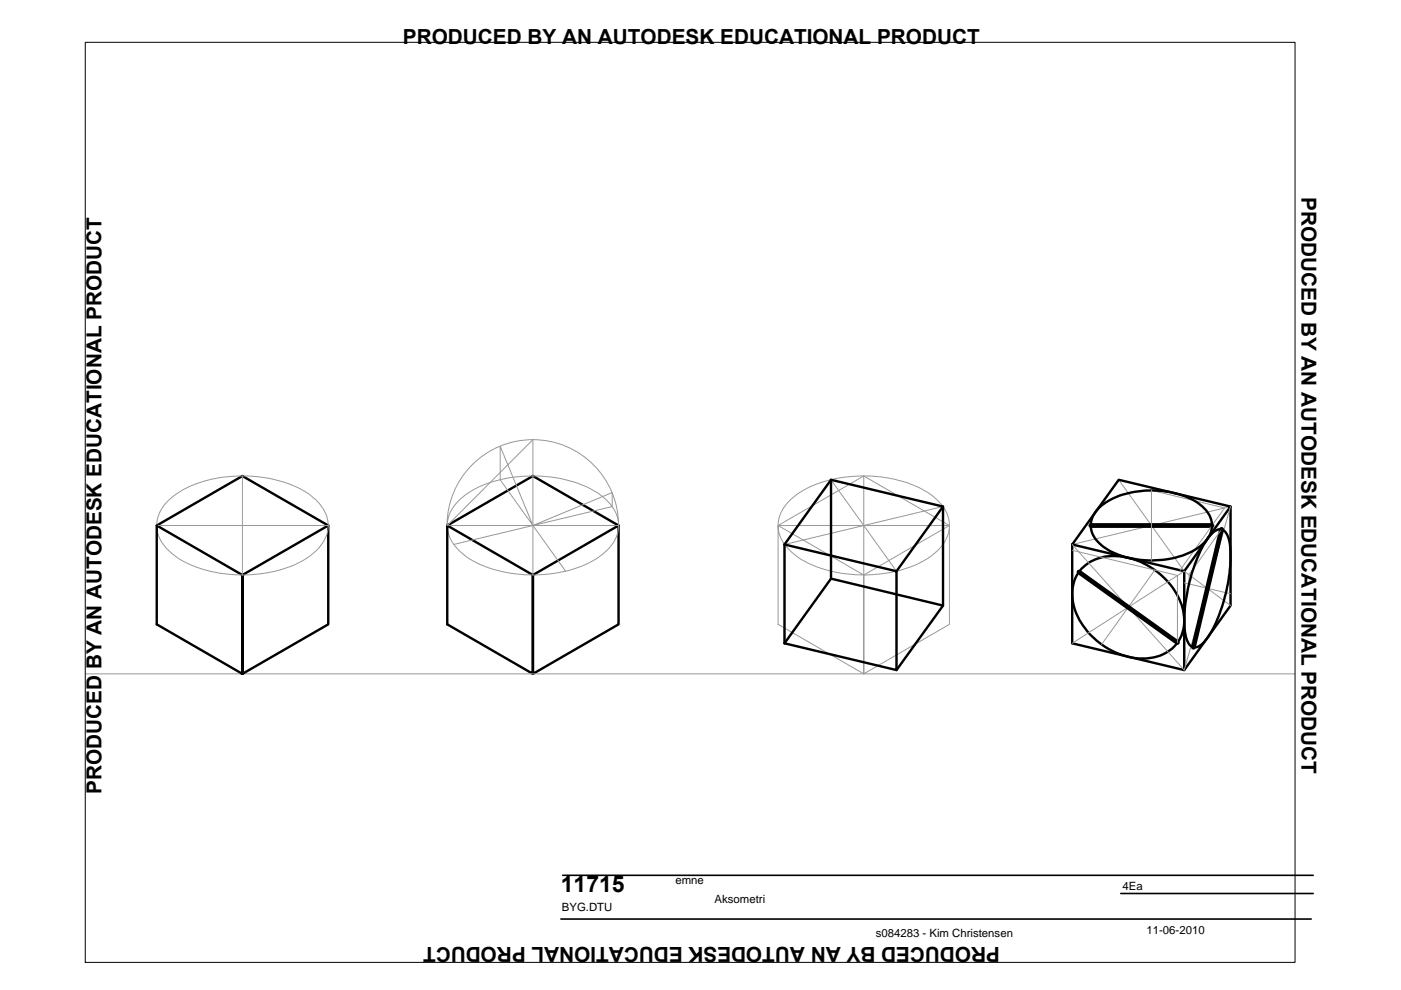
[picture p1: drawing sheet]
<svg xmlns="http://www.w3.org/2000/svg" width="297mm" height="210mm" viewBox="0 0 297 210" stroke-linecap="round" stroke-linejoin="round" font-family="sans-serif">
<!-- layer: Kontur -->
<g fill="none" stroke="#000" stroke-width=".51">
<path d="M33.2 111.4v21l18.2 10.5v-21v21l18.2-10.5v-21M33.2 111.4l18.2-10.5 18.2 10.5-18.2 10.5zM94.8 111.4v21l18.2 10.5v-21v21l18.1-10.5v-21M94.8 111.4l18.2-10.5 18.1 10.5-18.1 10.5zM166.3 115.4l23.8 5.7v21l-23.8-5.7M166.3 115.4l9.9-13.7 23.7 5.7-9.8 13.7M166.3 115.4v21M176.2 101.7v21M199.9 107.4v21l-9.8 13.7M227.3 115.4l23.8 5.7v21l-23.8-5.7zM227.3 115.4l9.9-13.7 23.7 5.7-9.8 13.7M232.8 107.9a15.3 15.3 0 0 1 10.8-3.9 16.9 16.9 0 0 1 11.3 3.4 5 5 0 0 1 0 8 17.6 17.6 0 0 1-12.8 3.3 15.1 15.1 0 0 1-9.3-3.8 4.8 4.8 0 0 1 0-7z"/>
<path d="M256.8 113.3a2 2 0 0 1 2.7-.8 6.1 6.1 0 0 1 1.4 4.6 35.4 35.4 0 0 1-4.7 17.9 4.2 4.2 0 0 1-3 2.3 2.37 2.37 0 0 1-1.7-2.2 28.9 28.9 0 0 1 1.6-14.6l.9-2.6a16 16 0 0 1 2.8-4.6zM260.9 107.4v21l-9.8 13.7M199.9 128.4l-23.7-5.7-9.9 13.7M229.3 120.6a10.1 10.1 0 0 1 9.8-2.4 15.9 15.9 0 0 1 11.8 11.3 8.1 8.1 0 0 1-7.9 10.1 15.7 15.7 0 0 1-15.5-11.9 8.3 8.3 0 0 1 1.8-7.1z"/>
</g>
<g fill="none" stroke="#989898" stroke-width=".21">
<path d="M33.2 111.4h36.4a8.6 8.6 0 0 0-4.1-6.6 27.3 27.3 0 0 0-19.9-3.3 18.2 18.2 0 0 0-10.8 5.7 6.8 6.8 0 0 0 1.2 9.8 22.3 22.3 0 0 0 13.9 4.9 25.9 25.9 0 0 0 15.6-3.9 8.4 8.4 0 0 0 4.1-6.6M51.4 100.9v21M94.8 111.4a18.2 18.2 0 0 1 18.7-18.2 18.2 18.2 0 0 1 17.6 19.2 9.5 9.5 0 0 1-5.2 6.4 28.2 28.2 0 0 1-26.2-.2 9.3 9.3 0 0 1-4.9-6.9 8.3 8.3 0 0 1 4.3-7.1 27 27 0 0 1 18.5-3.3 20.7 20.7 0 0 1 11 4.7 7.5 7.5 0 0 1 2.5 5.4h-36.3l18.2-18.2v28.7M96.2 115.4l16.8-4-7-9.7v-7.1l7 16.8 16.8-7v3l-16.8 4 6.9 9.7M165 111.4l18.1-10.5 18.2 10.5-18.2 10.5zM166.3 115.4l16.8-4 7 9.7M167.7 105.8a7 7 0 0 0 0 11.2 22.3 22.3 0 0 0 13.9 4.9 25.2 25.2 0 0 0 16.2-4.3 7.8 7.8 0 0 0 3.5-6.2v21l-18.2 10.5v-21v21l-18.1-10.5v-21h36.3a8.3 8.3 0 0 0-4.1-6.6 26.9 26.9 0 0 0-18.2-3.6 21.1 21.1 0 0 0-11.3 4.6zM176.2 101.7l6.9 9.7 16.8-4M183.1 100.9v21M227.3 116.7l22.3 5.3v14.2M237.2 101.7l6.9 9.7 16.8-4-9.8 34.7-23.8-26.7 16.8-4 7 9.7M244.1 118.8v-14.8l15.5 3.7-9.4 13.2"/>
<path d="M259 112.2l-6.9 9.6v2M244.9 120.9l-11.3 15.8M251.1 121.1l-23.8 15.3M251.1 121.1l9.8 7.3M251.1 123.6l9.8 2.3M18.2 142.9h256.3"/>
</g>
<!-- layer: Kontur -->
<path d="M231.3 111.4h25.7M259 112.2l-6 25M228.8 121.3l20.8 14.9" fill="none" stroke="#000" stroke-width="1"/>
<path d="M18.1 9h256.5v195h-256.5z" fill="none" stroke="#000" stroke-width=".21"/>
<!-- layer: Tekst -->
<path d="M118.9 194.9h159.1M119.3 185.6h159.1M237.6 189.4h40.8" fill="none" stroke="#000" stroke-width=".34"/>
<text font-size="4.9" x="118.9" y="189.1">11715</text>
<g font-size="4.4">
<text x="85.4" y="9.4">PRODUCED BY AN AUTODESK EDUCATIONAL PRODUCT</text>
<text x="275.9" y="41.8" transform="rotate(90 275.9 41.8)">PRODUCED BY AN AUTODESK EDUCATIONAL PRODUCT</text>
<text x="21.5" y="168.4" transform="rotate(-90 21.5 168.4)">PRODUCED BY AN AUTODESK EDUCATIONAL PRODUCT</text>
<text x="212" y="200.8" transform="rotate(180 212 200.8)">PRODUCED BY AN AUTODESK EDUCATIONAL PRODUCT</text>
</g>
<g font-size="2.4">
<text x="143.2" y="187.3">emne</text>
<text x="151.5" y="191.4">Aksometri</text>
<text x="238" y="188.7">4Ea</text>
<text x="119.1" y="193.2">BYG.DTU</text>
<text x="185.7" y="198.8">s084283 - Kim Christensen</text>
<text x="243.1" y="198">11-06-2010</text>
</g>
</svg>
